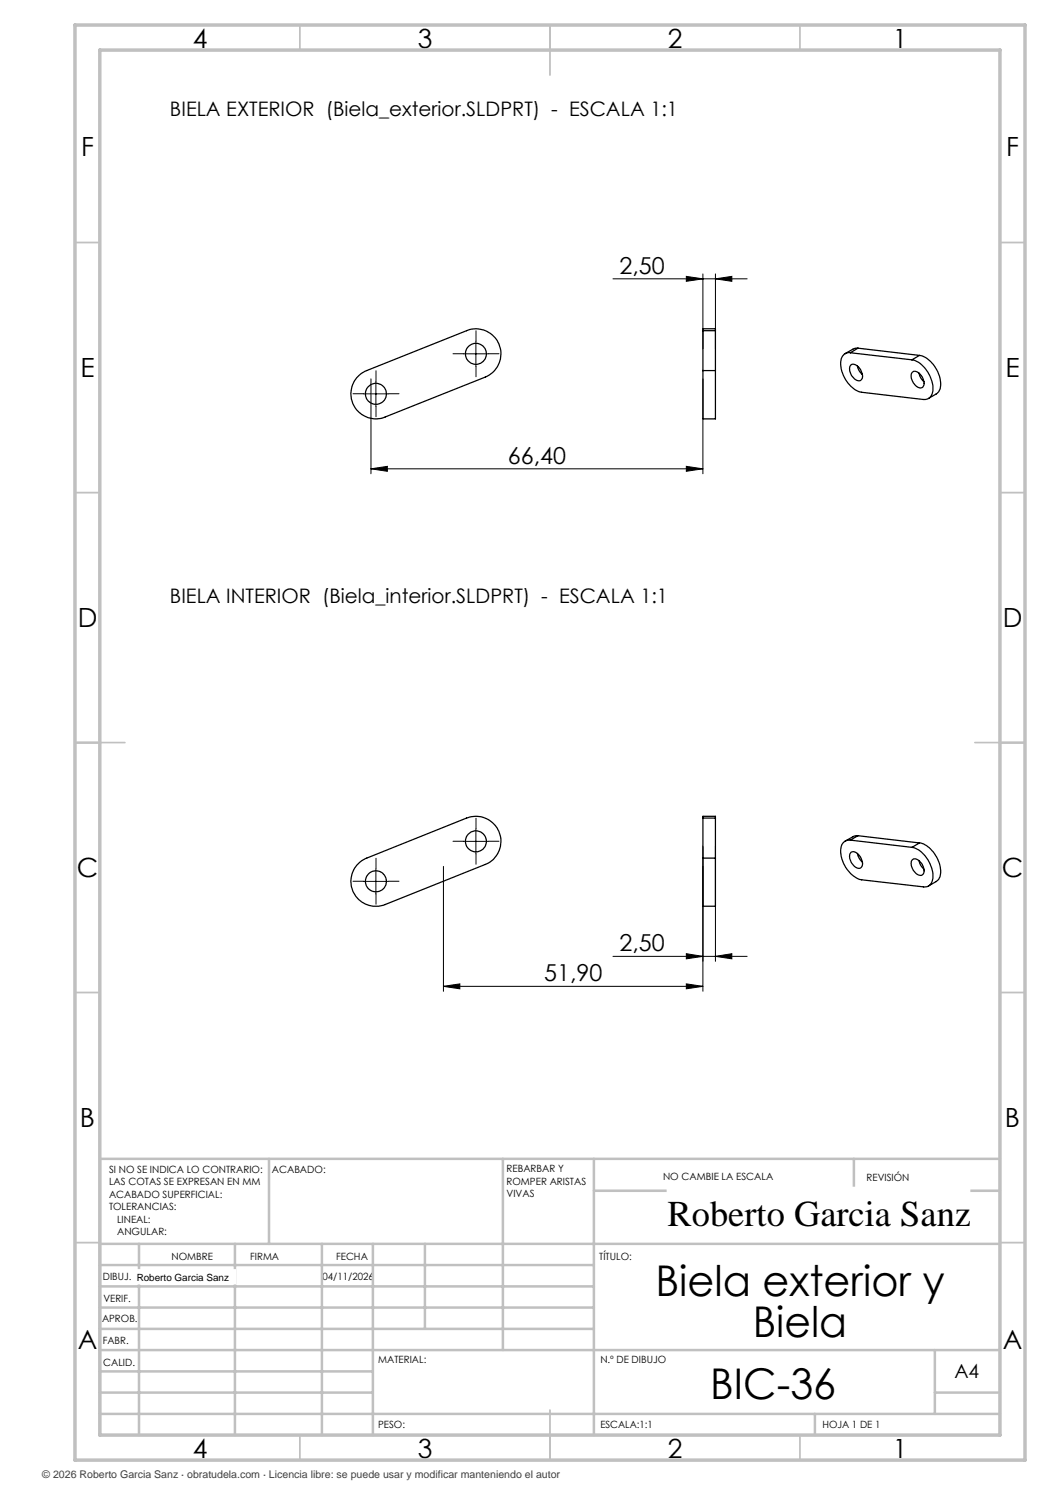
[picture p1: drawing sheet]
<svg xmlns="http://www.w3.org/2000/svg" width="210mm" height="297mm" viewBox="0 0 210 297" stroke-linecap="round" stroke-linejoin="round" font-family="sans-serif">
<g fill="none" stroke="#000" stroke-width=".2">
<path d="M122.6 55.8h26.8M137.3 55.3l3.3 .5-3.3 .5zM140.6 54.8v15M143.1 55.8l3.3-.5v1zM143.1 54.8v15M72.7 78.8h5M74.2 75.8v19M75.2 76.3v5M92.7 70.8h5M95.2 68.3v5M140.6 75.8v19M74.2 93.8l3.3-.5v1z"/>
<path d="M74.2 93.8h66.4M137.3 93.3l3.3 .5-3.3 .5zM72.7 176.3h5M75.2 173.8v5M88.7 173.3v25M92.7 168.3h5M95.2 165.8v5M140.6 169.3v29M143.1 169.3v23M88.7 197.3l3.3-.5v1zM88.7 197.3h51.9M122.6 191.3h26.8"/>
<path d="M137.3 196.8l3.3 .5-3.3 .5zM137.3 190.7l3.3 .6-3.3 .5zM143.1 191.3l3.3-.6v1.1z"/>
</g>
<g fill="none" stroke="#000" stroke-width=".2" stroke-dasharray="15.2 1.3 1.3 1.3">
<path d="M72.7 78.8h-2.1M75.2 76.3v-2.1M77.7 78.8h2.1M92.7 70.8h-2.1M95.2 68.3v-2.1M95.2 73.3v2.1M97.7 70.8h2.1M75.2 81.3v2.1M72.7 176.3h-2.1M75.2 173.8v-2.2M75.2 178.8v2.1M77.7 176.3h2.1"/>
<path d="M92.7 168.3h-2.1M95.2 165.8v-2.1M95.2 170.8v2.1M97.7 168.3h2.1"/>
</g>
<g fill="none" stroke="#c0c0c0" stroke-width=".35">
<path d="M60 5v5M110 5v10M160 5v5M15 48.5h5M200 48.5h5M15 98.5h5M200 98.5h5M15 148.5h10M195 148.5h10M15 198.5h5M200 198.5h5M15 248.5h5"/>
<path d="M200 248.5h5M60 287v5M110 282v10M160 287v5"/>
</g>
<g fill="none" stroke="#c0c0c0" stroke-width=".5">
<path d="M53.8 231.8v17M100.6 231.8v38.2M118.8 231.8v55.2M118.8 238.2h81.2M170.8 231.8v6.4M200 231.8h-180v55.2M20 248.8h180M20 257.3h98.8M20 253h98.8M27.8 248.8v38.2M47 248.8v38.2M64.4 248.8v38.2"/>
<path d="M74.6 248.8v38.2M85 248.8v17M20 265.8h98.8M20 261.5h98.8M20 278.5h54.6M20 274.3h54.6M20 270h180M187 278.5h13M187 270v12.8M20 282.8h180M163 282.8v4.2"/>
</g>
<path d="M15 5h190v287h-190zM20 10h180v277h-180z" fill="none" stroke="#c0c0c0" stroke-width=".7"/>
<g fill="#000">
<path d="M137.3 55.3l3.3 .5-3.3 .5zM143.1 55.8l3.3-.5v1zM137.3 190.7l3.3 .6-3.3 .5zM143.1 191.3l3.3-.6v1.1z"/>
<path d="M137.3 93.3l3.3 .5-3.3 .5zM74.2 93.8l3.3-.5v1zM137.3 196.8l3.3 .5-3.3 .5zM88.7 197.3l3.3-.5v1z"/>
</g>
<g fill="none" stroke="#000" stroke-width=".25">
<path d="M71.6 75.3l1.4-1 20.3-8.2a5 5 0 0 1 6.5 2.8 5 5 0 0 1-2.8 6.5l-20 8a5 5 0 0 1-6-1.8 5 5 0 0 1 .6-6.3zM140.6 74.1v9.7h2.5v-9.7M140.6 66.1v-.3h2.5v.3M140.6 74.1h2.5M140.6 66.1h2.5M140.6 66.1v8M143.1 66.1v8M170.1 70.6a1.81 1.81 0 0 0-2 2.1 6.3 6.3 0 0 0 4.1 5.7l12.5 1.5a1.82 1.82 0 0 0 1.9-2.2 6.5 6.5 0 0 0-3.8-5.7h-.4M170.1 70.6l12.3 1.4M170.3 72.9a2.15 2.15 0 0 1 2.2 2.3 .84 .84 0 0 1-.5 1 .84 .84 0 0 1-1-.4 2.37 2.37 0 0 1-.9-2.7zM171.5 73.2l.3 .9 .7 .8M171.6 69.6l-.7 .1-1.9 1"/>
<path d="M171.6 69.6l-1.5 1M171.6 69.6l12.3 1.5M182.4 74.5a1.3 1.3 0 0 1 2 .8 1.57 1.57 0 0 1 0 2.2 2.16 2.16 0 0 1-2.2-2v-.6zM183.8 74.6l.3 .9 .7 .8M183.9 71.1a5.9 5.9 0 0 1 4.1 4.4 2.85 2.85 0 0 1-.8 3.3l-1.5 .9M183.9 71.1l-1.5 .9M71.6 172.8l1.4-1 20.3-8.2a5 5 0 0 1 6.5 2.8 5 5 0 0 1-2.8 6.5l-20 8a5 5 0 0 1-6-1.8 5 5 0 0 1 .6-6.3zM140.6 171.6v9.7h2.5v-9.7M140.6 163.6v-.3h2.5v.3M140.6 163.6v8M140.6 171.6h2.5M140.6 163.6h2.5"/>
<path d="M143.1 163.6v8M170.1 168a1.86 1.86 0 0 0-2 2.2 6.2 6.2 0 0 0 4.2 5.8l12.4 1.4a1.88 1.88 0 0 0 1.9-2.4 6.5 6.5 0 0 0-3.8-5.5h-.4M170.1 168l12.3 1.5M170.2 170.5a1.49 1.49 0 0 1 2 1v.2a1.2 1.2 0 0 1-.4 2 2.36 2.36 0 0 1-1.7-3.1zM171.5 170.7l.3 .9 .7 .8M171.6 167.1l-.7 .1-1.9 1M171.6 167.1l-1.5 .9M171.6 167.1l12.3 1.5M182.4 172a1.22 1.22 0 0 1 1.9 .6 1.7 1.7 0 0 1 .1 2.4 2.34 2.34 0 0 1-2.2-2.3zM183.8 172.1l.3 .9 .7 .8M183.9 168.6a5.6 5.6 0 0 1 3.9 3.8 3.4 3.4 0 0 1-.4 3.8l-1.7 1M183.9 168.6l-1.5 .9"/>
<circle cx="75.2" cy="78.8" r="2.1"/>
<circle cx="95.2" cy="70.8" r="2.1"/>
<circle cx="75.2" cy="176.3" r="2.1"/>
<circle cx="95.2" cy="168.3" r="2.1"/>
</g>
<g fill="#fff" stroke="#fff" stroke-width=".35">
<path d="M27.3 254h19.7v2.7h-19.7z"/>
<path d="M133.5 237.5h60.4v9.9h-60.4z"/>
</g>
<g font-size="8.5">
<text x="131.1" y="259.3">Biela exterior y</text>
<text x="150.5" y="267.4">Biela</text>
<text x="142" y="279.7">BIC-36</text>
</g>
<text font-size="7.3" x="133.5" y="245.1">Roberto Garcia Sanz</text>
<g font-size="5.3">
<text x="38.5" y="9.5">4</text>
<text x="83.5" y="9.5">3</text>
<text x="133.6" y="9.5">2</text>
<text x="178.6" y="9.5">1</text>
<text x="16.2" y="31.2">F</text>
<text x="201.2" y="31.2">F</text>
<text x="16.1" y="75.5">E</text>
<text x="201.1" y="75.5">E</text>
<text x="15.5" y="125.5">D</text>
<text x="200.5" y="125.5">D</text>
<text x="15.4" y="175.5">C</text>
<text x="200.4" y="175.5">C</text>
<text x="16" y="225.5">B</text>
<text x="201" y="225.5">B</text>
<text x="15.5" y="269.7">A</text>
<text x="200.5" y="269.7">A</text>
<text x="38.5" y="291.5">4</text>
<text x="83.5" y="291.5">3</text>
<text x="133.6" y="291.5">2</text>
<text x="178.6" y="291.5">1</text>
</g>
<g font-size="4.7">
<text x="123.9" y="54.7">2,50</text>
<text x="101.6" y="92.7">66,40</text>
<text x="123.9" y="190.2">2,50</text>
<text x="108.8" y="196.2">51,90</text>
</g>
<g font-size="4">
<text x="34" y="23.1">BIELA EXTERIOR (Biela_exterior.SLDPRT) - ESCALA 1:1</text>
<text x="34" y="120.6">BIELA INTERIOR (Biela_interior.SLDPRT) - ESCALA 1:1</text>
</g>
<text font-size="3.9" x="190.9" y="275.5">A4</text>
<text font-size="2.1" fill="#404040" x="8.5" y="295.6">© 2026 Roberto Garcia Sanz · obratudela.com · Licencia libre: se puede usar y modificar manteniendo el autor</text>
<g font-size="2">
<text x="21.8" y="234.6">SI NO SE INDICA LO CONTRARIO:</text>
<text x="21.8" y="237.1">LAS COTAS SE EXPRESAN EN MM</text>
<text x="21.8" y="239.6">ACABADO SUPERFICIAL:</text>
<text x="54.4" y="234.6">ACABADO:</text>
<text x="101.3" y="234.5">REBARBAR Y</text>
<text x="101.3" y="237">ROMPER ARISTAS</text>
<text x="101.3" y="239.5">VIVAS</text>
<text x="132.6" y="236">NO CAMBIE LA ESCALA</text>
<text x="173.3" y="236.2">REVISIÓN</text>
<text x="21.8" y="242.1">TOLERANCIAS:</text>
<text x="23.4" y="244.6">LINEAL:</text>
<text x="23.4" y="247.1">ANGULAR:</text>
<text x="34.3" y="252">NOMBRE</text>
<text x="50" y="251.9">FIRMA</text>
<text x="67.2" y="251.9">FECHA</text>
<text x="119.9" y="251.9">TÍTULO:</text>
<text x="20.6" y="256.1">DIBUJ.</text>
<text x="27.3" y="256.1">Roberto Garcia Sanz</text>
<text x="64.5" y="255.9">04/11/2026</text>
<text x="20.7" y="260.3">VERIF.</text>
<text x="20.4" y="264.4">APROB.</text>
<text x="20.5" y="268.8">FABR.</text>
<text x="20.7" y="273.1">CALID.</text>
<text x="75.6" y="272.5">MATERIAL:</text>
<text x="120.1" y="272.5">N.º DE DIBUJO</text>
<text x="75.6" y="285.5">PESO:</text>
<text x="120.1" y="285.6">ESCALA:1:1</text>
<text x="164.5" y="285.6">HOJA 1 DE 1</text>
</g>
</svg>
